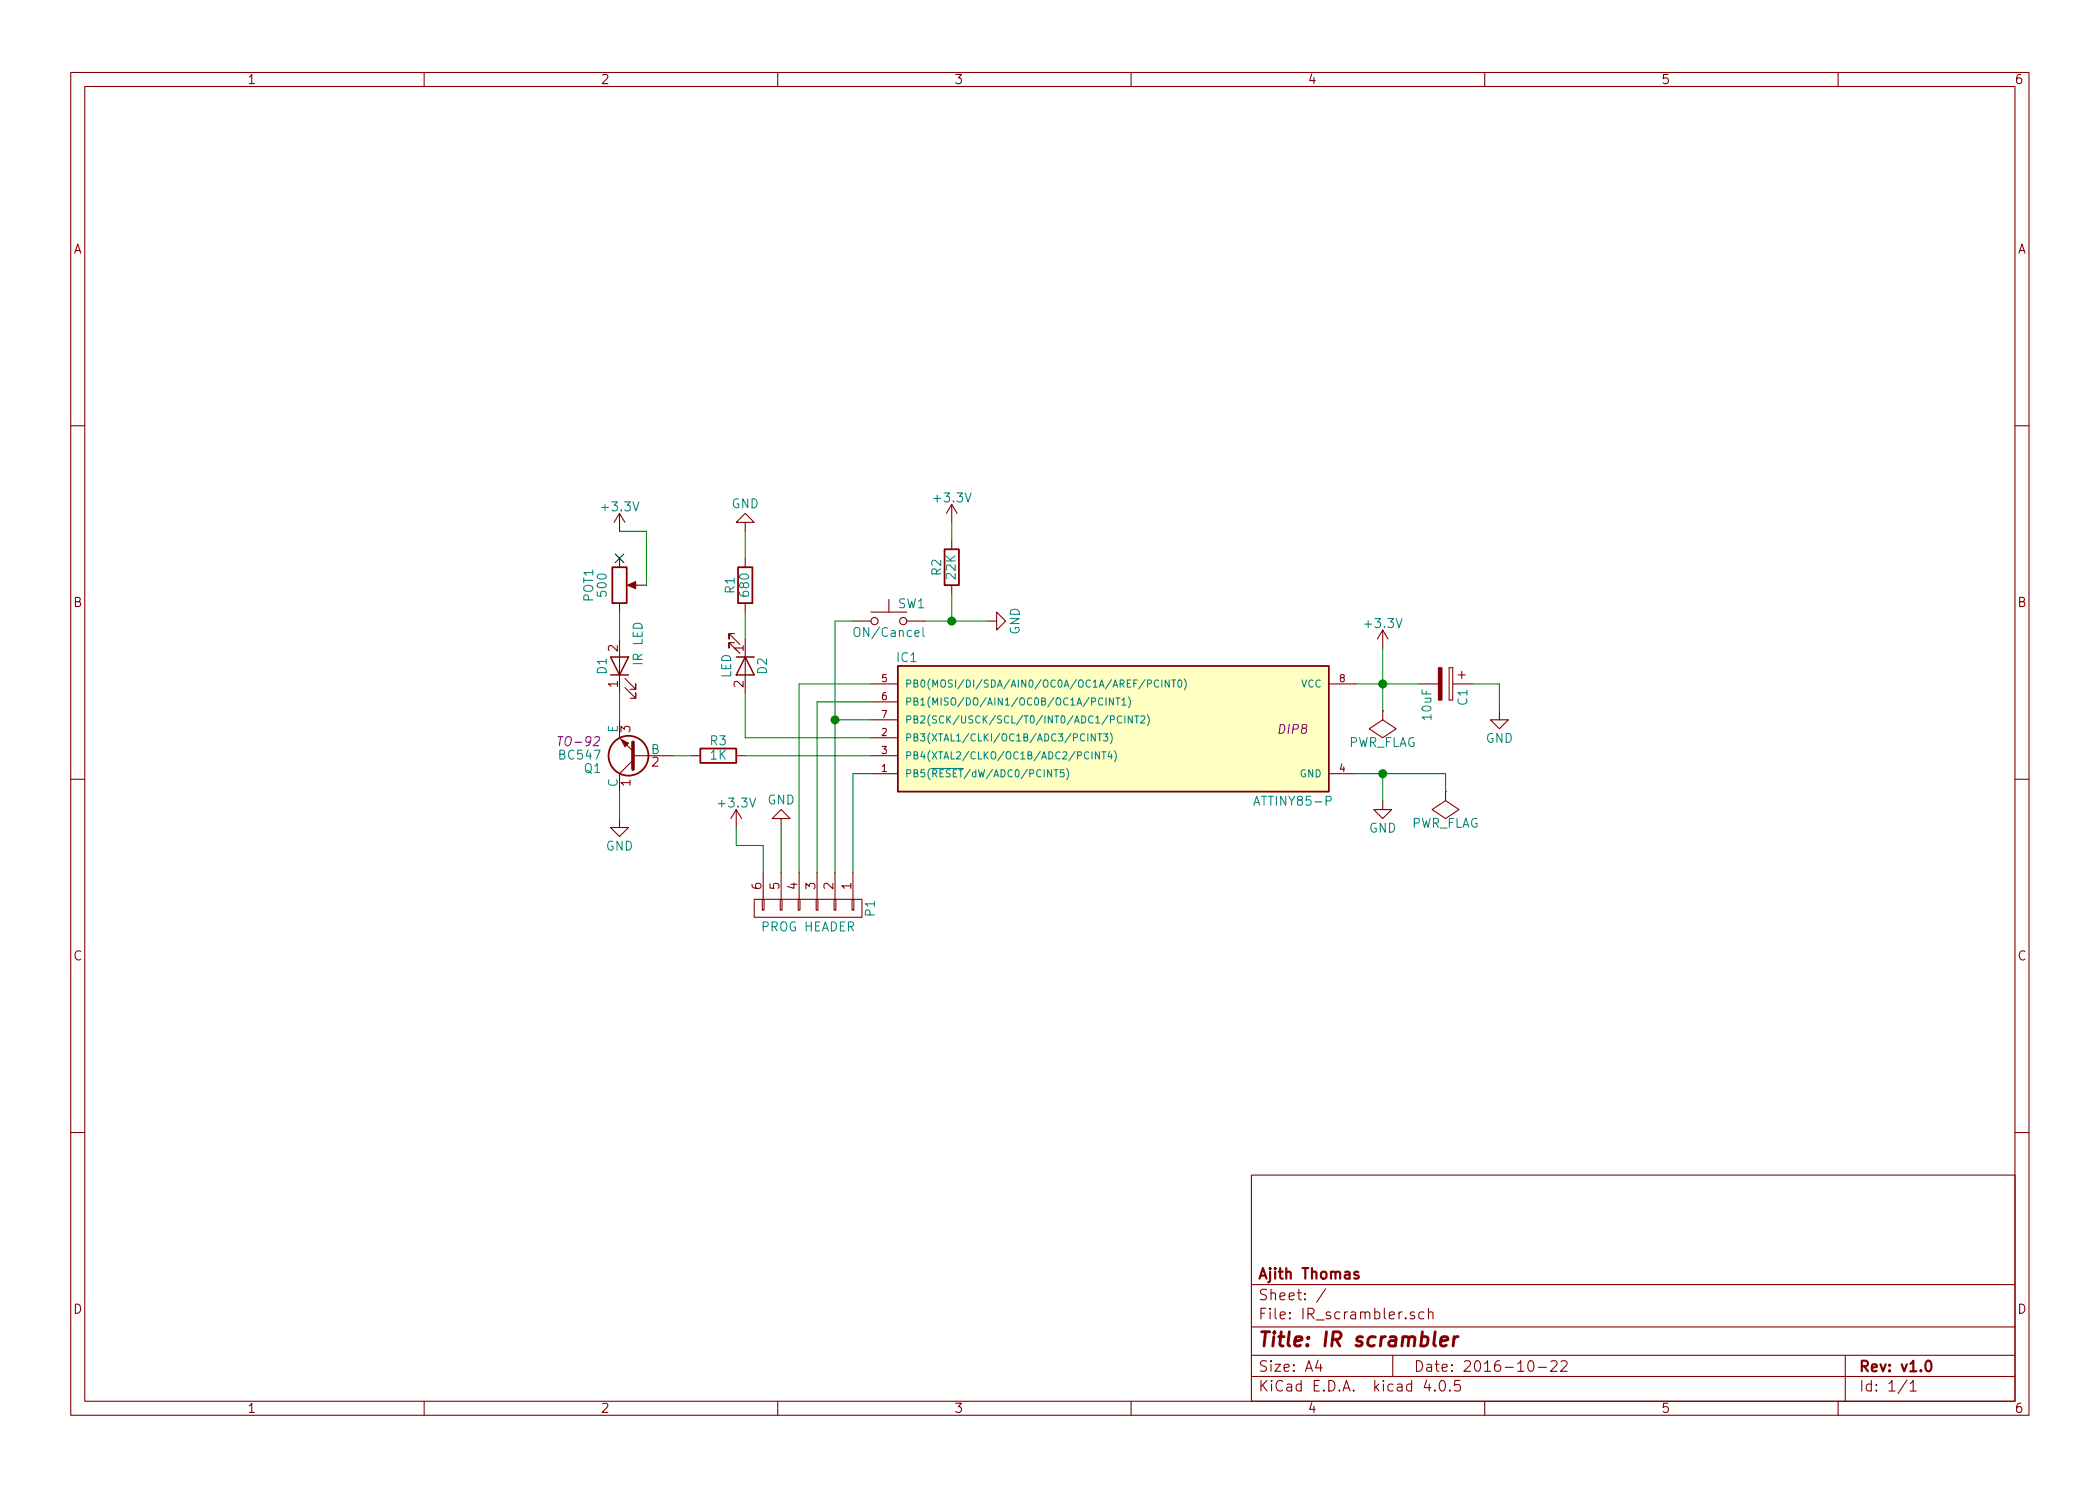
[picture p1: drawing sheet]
EESchema Schematic File Version 2
LIBS:power
LIBS:device
LIBS:transistors
LIBS:conn
LIBS:linear
LIBS:regul
LIBS:74xx
LIBS:cmos4000
LIBS:adc-dac
LIBS:memory
LIBS:xilinx
LIBS:microcontrollers
LIBS:dsp
LIBS:microchip
LIBS:analog_switches
LIBS:motorola
LIBS:texas
LIBS:intel
LIBS:audio
LIBS:interface
LIBS:digital-audio
LIBS:philips
LIBS:display
LIBS:cypress
LIBS:siliconi
LIBS:opto
LIBS:atmel
LIBS:contrib
LIBS:valves
LIBS:74xgxx
LIBS:ac-dc
LIBS:actel
LIBS:allegro
LIBS:Altera
LIBS:analog_devices
LIBS:battery_management
LIBS:bbd
LIBS:brooktre
LIBS:cmos_ieee
LIBS:dc-dc
LIBS:diode
LIBS:elec-unifil
LIBS:ESD_Protection
LIBS:ftdi
LIBS:gennum
LIBS:graphic
LIBS:hc11
LIBS:ir
LIBS:Lattice
LIBS:logo
LIBS:maxim
LIBS:mechanical
LIBS:microchip_dspic33dsc
LIBS:microchip_pic10mcu
LIBS:microchip_pic12mcu
LIBS:microchip_pic16mcu
LIBS:microchip_pic18mcu
LIBS:microchip_pic32mcu
LIBS:motor_drivers
LIBS:motors
LIBS:msp430
LIBS:nordicsemi
LIBS:nxp_armmcu
LIBS:onsemi
LIBS:Oscillators
LIBS:Power_Management
LIBS:powerint
LIBS:pspice
LIBS:references
LIBS:relays
LIBS:rfcom
LIBS:sensors
LIBS:silabs
LIBS:stm8
LIBS:stm32
LIBS:supertex
LIBS:switches
LIBS:transf
LIBS:ttl_ieee
LIBS:video
LIBS:wiznet
LIBS:Worldsemi
LIBS:Xicor
LIBS:zetex
LIBS:Zilog
LIBS:IR_scrambler-cache
EELAYER 25 0
EELAYER END
$Descr A4 11693 8268
encoding utf-8
Sheet 1 1
Title "IR scrambler"
Date "2016-10-22"
Rev "v1.0"
Comp "Ajith Thomas"
Comment1 ""
Comment2 ""
Comment3 ""
Comment4 ""
$EndDescr
$Comp
L ATTINY85-P IC1
U 1 1
P 6200 4050
F 0 "IC1" H 5050 4450 50  0000 C CNN
F 1 "ATTINY85-P" H 7200 3650 50  0000 C CNN
F 2 "DIP8" H 7200 4050 50  0000 C CIN
F 3 "" H 6200 4050 50  0000 C CNN
	1    6200 4050
	1    0    0    -1  
$EndComp
$Comp
L R R1
U 1 1
P 4150 3250
F 0 "R1" V 4230 3250 50  0000 C CNN
F 1 "680" V 4150 3250 50  0000 C CNN
F 2 "" V 4080 3250 50  0000 C CNN
F 3 "" H 4150 3250 50  0000 C CNN
	1    4150 3250
	-1   0    0    1   
$EndComp
$Comp
L BC547 Q1
U 1 1
P 3550 4200
F 0 "Q1" H 3750 4275 50  0000 L CNN
F 1 "BC547" H 3750 4200 50  0000 L CNN
F 2 "TO-92" H 3750 4125 50  0000 L CIN
F 3 "" H 3550 4200 50  0000 L CNN
	1    3550 4200
	-1   0    0    1   
$EndComp
$Comp
L LED D2
U 1 1
P 4150 3700
F 0 "D2" H 4150 3800 50  0000 C CNN
F 1 "LED" H 4150 3600 50  0000 C CNN
F 2 "" H 4150 3700 50  0000 C CNN
F 3 "" H 4150 3700 50  0000 C CNN
	1    4150 3700
	0    1    1    0   
$EndComp
$Comp
L LED D1
U 1 1
P 3450 3700
F 0 "D1" H 3450 3800 50  0000 C CNN
F 1 "IR LED" H 3450 3600 50  0000 L CNN
F 2 "" H 3450 3700 50  0000 C CNN
F 3 "" H 3450 3700 50  0000 C CNN
	1    3450 3700
	0    -1   -1   0   
$EndComp
$Comp
L POT POT1
U 1 1
P 3450 3250
F 0 "POT1" V 3275 3250 50  0000 C CNN
F 1 "500" V 3350 3250 50  0000 C CNN
F 2 "" H 3450 3250 50  0000 C CNN
F 3 "" H 3450 3250 50  0000 C CNN
	1    3450 3250
	1    0    0    -1  
$EndComp
$Comp
L GND #PWR01
U 1 1
P 7700 4450
F 0 "#PWR01" H 7700 4200 50  0001 C CNN
F 1 "GND" H 7700 4300 50  0000 C CNN
F 2 "" H 7700 4450 50  0000 C CNN
F 3 "" H 7700 4450 50  0000 C CNN
	1    7700 4450
	1    0    0    -1  
$EndComp
$Comp
L GND #PWR02
U 1 1
P 3450 4550
F 0 "#PWR02" H 3450 4300 50  0001 C CNN
F 1 "GND" H 3450 4400 50  0000 C CNN
F 2 "" H 3450 4550 50  0000 C CNN
F 3 "" H 3450 4550 50  0000 C CNN
	1    3450 4550
	1    0    0    -1  
$EndComp
$Comp
L +3.3V #PWR03
U 1 1
P 7700 3600
F 0 "#PWR03" H 7700 3450 50  0001 C CNN
F 1 "+3.3V" H 7700 3740 50  0000 C CNN
F 2 "" H 7700 3600 50  0000 C CNN
F 3 "" H 7700 3600 50  0000 C CNN
	1    7700 3600
	1    0    0    -1  
$EndComp
$Comp
L +3.3V #PWR04
U 1 1
P 3450 2950
F 0 "#PWR04" H 3450 2800 50  0001 C CNN
F 1 "+3.3V" H 3450 3090 50  0000 C CNN
F 2 "" H 3450 2950 50  0000 C CNN
F 3 "" H 3450 2950 50  0000 C CNN
	1    3450 2950
	1    0    0    -1  
$EndComp
$Comp
L CP C1
U 1 1
P 8050 3800
F 0 "C1" H 8075 3900 50  0000 L CNN
F 1 "10uF" H 8075 3700 50  0000 L CNN
F 2 "" H 8088 3650 50  0000 C CNN
F 3 "" H 8050 3800 50  0000 C CNN
	1    8050 3800
	0    1    1    0   
$EndComp
$Comp
L GND #PWR05
U 1 1
P 8350 3950
F 0 "#PWR05" H 8350 3700 50  0001 C CNN
F 1 "GND" H 8350 3800 50  0000 C CNN
F 2 "" H 8350 3950 50  0000 C CNN
F 3 "" H 8350 3950 50  0000 C CNN
	1    8350 3950
	1    0    0    -1  
$EndComp
$Comp
L GND #PWR06
U 1 1
P 4150 2950
F 0 "#PWR06" H 4150 2700 50  0001 C CNN
F 1 "GND" H 4150 2800 50  0000 C CNN
F 2 "" H 4150 2950 50  0000 C CNN
F 3 "" H 4150 2950 50  0000 C CNN
	1    4150 2950
	-1   0    0    1   
$EndComp
$Comp
L SW_Push SW1
U 1 1
P 4950 3450
F 0 "SW1" H 5000 3550 50  0000 L CNN
F 1 "ON/Cancel" H 4950 3390 50  0000 C CNN
F 2 "" H 4950 3650 50  0000 C CNN
F 3 "" H 4950 3650 50  0000 C CNN
	1    4950 3450
	1    0    0    -1  
$EndComp
$Comp
L R R2
U 1 1
P 5300 3150
F 0 "R2" V 5380 3150 50  0000 C CNN
F 1 "22K" V 5300 3150 50  0000 C CNN
F 2 "" V 5230 3150 50  0000 C CNN
F 3 "" H 5300 3150 50  0000 C CNN
	1    5300 3150
	-1   0    0    1   
$EndComp
$Comp
L GND #PWR07
U 1 1
P 5500 3450
F 0 "#PWR07" H 5500 3200 50  0001 C CNN
F 1 "GND" H 5500 3300 50  0000 C CNN
F 2 "" H 5500 3450 50  0000 C CNN
F 3 "" H 5500 3450 50  0000 C CNN
	1    5500 3450
	0    -1   -1   0   
$EndComp
$Comp
L +3.3V #PWR08
U 1 1
P 5300 2900
F 0 "#PWR08" H 5300 2750 50  0001 C CNN
F 1 "+3.3V" H 5300 3040 50  0000 C CNN
F 2 "" H 5300 2900 50  0000 C CNN
F 3 "" H 5300 2900 50  0000 C CNN
	1    5300 2900
	1    0    0    -1  
$EndComp
$Comp
L CONN_01X06 P1
U 1 1
P 4500 5050
F 0 "P1" H 4500 5400 50  0000 C CNN
F 1 "PROG HEADER" V 4600 5050 50  0000 C CNN
F 2 "" H 4500 5050 50  0000 C CNN
F 3 "" H 4500 5050 50  0000 C CNN
	1    4500 5050
	0    1    1    0   
$EndComp
$Comp
L GND #PWR09
U 1 1
P 4350 4600
F 0 "#PWR09" H 4350 4350 50  0001 C CNN
F 1 "GND" H 4350 4450 50  0000 C CNN
F 2 "" H 4350 4600 50  0000 C CNN
F 3 "" H 4350 4600 50  0000 C CNN
	1    4350 4600
	-1   0    0    1   
$EndComp
$Comp
L +3.3V #PWR010
U 1 1
P 4100 4600
F 0 "#PWR010" H 4100 4450 50  0001 C CNN
F 1 "+3.3V" H 4100 4740 50  0000 C CNN
F 2 "" H 4100 4600 50  0000 C CNN
F 3 "" H 4100 4600 50  0000 C CNN
	1    4100 4600
	1    0    0    -1  
$EndComp
NoConn ~ 3450 3100
Wire Wire Line
	8350 3800 8350 3950
Wire Wire Line
	8200 3800 8350 3800
Connection ~ 7700 3800
Wire Wire Line
	7700 3600 7700 3950
Wire Wire Line
	7550 3800 7900 3800
Wire Wire Line
	3450 4400 3450 4550
Wire Wire Line
	4250 4700 4250 4850
Wire Wire Line
	4100 4700 4250 4700
Wire Wire Line
	4100 4600 4100 4700
Wire Wire Line
	4350 4600 4350 4850
Wire Wire Line
	3450 3400 3450 3550
Wire Wire Line
	3450 3850 3450 4000
Wire Wire Line
	7550 4300 8050 4300
Wire Wire Line
	7700 4300 7700 4450
Wire Wire Line
	3450 2950 3600 2950
Wire Wire Line
	3600 2950 3600 3250
Wire Wire Line
	4150 3400 4150 3550
Wire Wire Line
	4150 3100 4150 2950
Wire Wire Line
	5150 3450 5500 3450
Wire Wire Line
	5300 3450 5300 3300
Connection ~ 5300 3450
Wire Wire Line
	5300 2900 5300 3000
Wire Wire Line
	4850 4000 4650 4000
Wire Wire Line
	4850 4300 4750 4300
Wire Wire Line
	4750 4300 4750 4850
Wire Wire Line
	4650 3450 4650 4850
Wire Wire Line
	4650 3450 4750 3450
Connection ~ 4650 4000
Wire Wire Line
	4550 4850 4550 3900
Wire Wire Line
	4550 3900 4850 3900
Wire Wire Line
	4450 4850 4450 3800
Wire Wire Line
	4450 3800 4850 3800
Wire Wire Line
	4150 3850 4150 4100
Wire Wire Line
	4150 4100 4850 4100
$Comp
L PWR_FLAG #FLG011
U 1 1
P 7700 3950
F 0 "#FLG011" H 7700 4045 50  0001 C CNN
F 1 "PWR_FLAG" H 7700 4130 50  0000 C CNN
F 2 "" H 7700 3950 50  0000 C CNN
F 3 "" H 7700 3950 50  0000 C CNN
	1    7700 3950
	-1   0    0    1   
$EndComp
$Comp
L PWR_FLAG #FLG012
U 1 1
P 8050 4400
F 0 "#FLG012" H 8050 4495 50  0001 C CNN
F 1 "PWR_FLAG" H 8050 4580 50  0000 C CNN
F 2 "" H 8050 4400 50  0000 C CNN
F 3 "" H 8050 4400 50  0000 C CNN
	1    8050 4400
	-1   0    0    1   
$EndComp
Wire Wire Line
	8050 4300 8050 4400
Connection ~ 7700 4300
$Comp
L R R3
U 1 1
P 4000 4200
F 0 "R3" V 4080 4200 50  0000 C CNN
F 1 "1K" V 4000 4200 50  0000 C CNN
F 2 "" V 3930 4200 50  0000 C CNN
F 3 "" H 4000 4200 50  0000 C CNN
	1    4000 4200
	0    -1   -1   0   
$EndComp
Wire Wire Line
	3750 4200 3850 4200
Wire Wire Line
	4150 4200 4850 4200
$EndSCHEMATC
